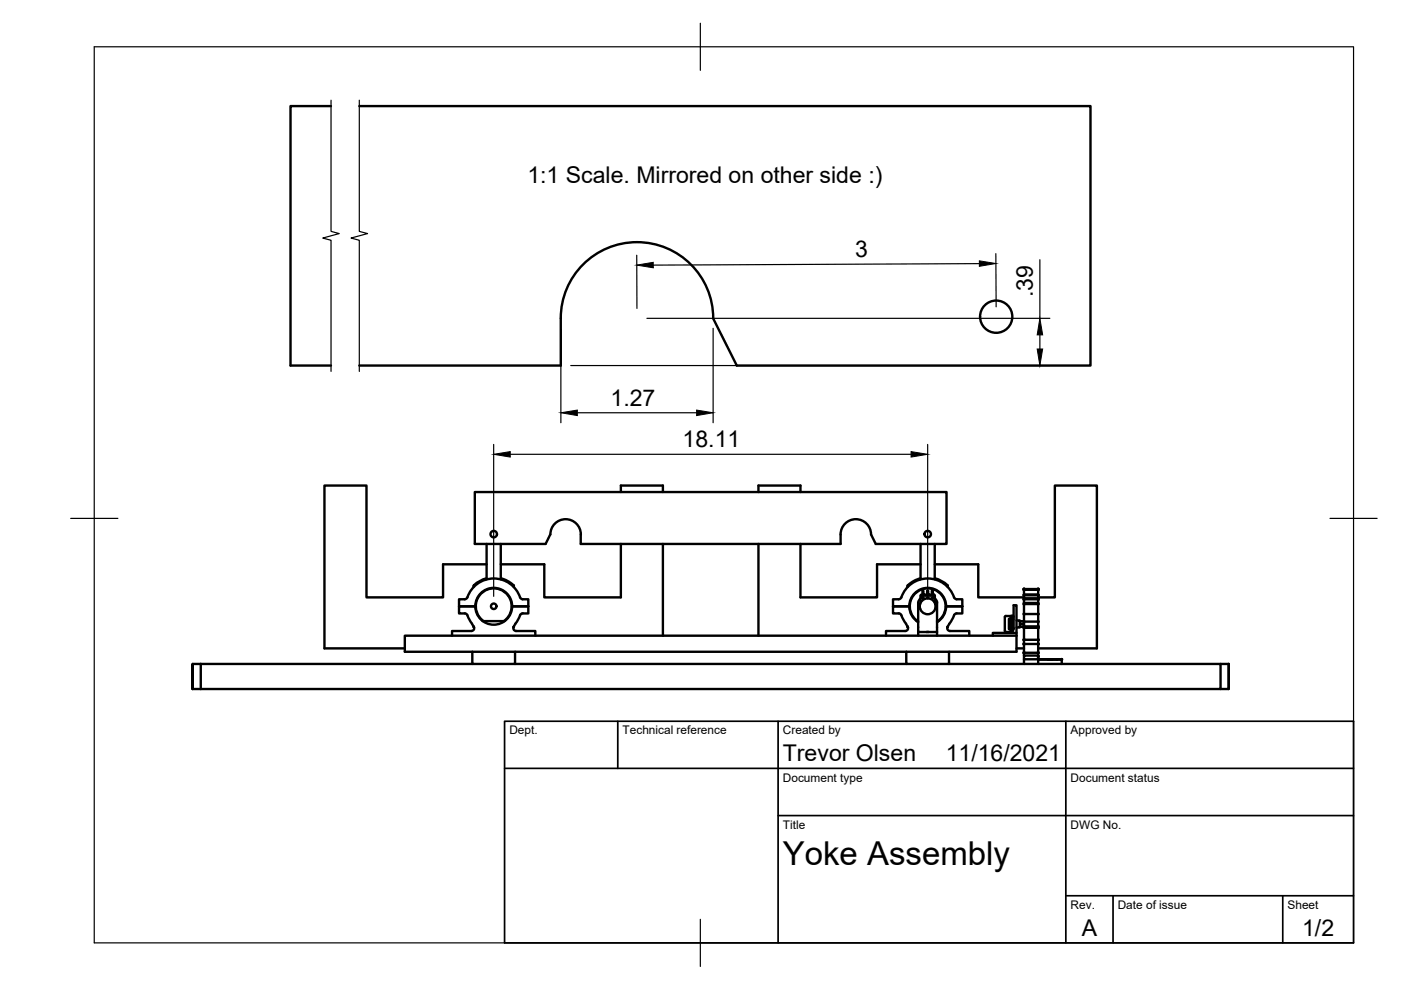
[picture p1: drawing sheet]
<svg xmlns="http://www.w3.org/2000/svg" width="297mm" height="210mm" viewBox="0 0 297 210" stroke-linecap="round" stroke-linejoin="round" font-family="sans-serif">
<!-- layer: Visible -->
<g fill="#000" stroke="#000" stroke-width=".21">
<circle cx="217.1" cy="127.1" r=".24"/>
<circle cx="217.1" cy="135.7" r=".24"/>
<circle cx="217.1" cy="136.5" r=".24"/>
<circle cx="217.1" cy="124.9" r=".24"/>
<circle cx="217.1" cy="126.2" r=".24"/>
<circle cx="217.1" cy="133.1" r=".24"/>
<circle cx="217.1" cy="125" r=".24"/>
<circle cx="217.1" cy="132.8" r=".24"/>
<circle cx="217.1" cy="131.8" r=".24"/>
<circle cx="217.1" cy="138.4" r=".24"/>
<circle cx="217.1" cy="130.2" r=".24"/>
<circle cx="217.1" cy="128.1" r=".24"/>
<circle cx="220.1" cy="135.7" r=".24"/>
<circle cx="220.1" cy="130.2" r=".24"/>
<circle cx="220.1" cy="139.2" r=".24"/>
<circle cx="220.1" cy="136.5" r=".24"/>
<circle cx="220.1" cy="138.4" r=".24"/>
<circle cx="220.1" cy="125" r=".24"/>
<circle cx="220.1" cy="128.1" r=".24"/>
<circle cx="220.1" cy="133.1" r=".24"/>
<circle cx="220.1" cy="139.7" r=".24"/>
<circle cx="220.1" cy="126.2" r=".24"/>
<circle cx="220.1" cy="132.8" r=".24"/>
<circle cx="220.1" cy="124.9" r=".24"/>
<circle cx="220.1" cy="131.8" r=".24"/>
<circle cx="220.1" cy="127.1" r=".24"/>
<circle cx="225.1" cy="139.8" r=".24"/>
</g>
<g fill="none" stroke="#000" stroke-width=".51">
<path d="M70.2 22.5h-8.6v55h8.6M76.2 22.5h155v55h-75l-5-10M151.2 67.5a16.2 16.2 0 0 0-16.1-16.2 16.2 16.2 0 0 0-16.2 16.2v10h-42.7M103.2 115.3v7.5M103.2 119.6h-9.3v7.1h-16.2v-23.8h-8.9v34.6h17M106.2 115.3v7.5M116.7 113.3a3.2 3.2 0 0 1 3.2-3.2 3.2 3.2 0 0 1 3.2 3.2v2h55.1a4.9 4.9 0 0 1 1-4.3 3.2 3.2 0 0 1 3.5-.7 3.2 3.2 0 0 1 2 3l1 2h15v-11h-100v11h15l1-2M131.6 115.3v11.4h-16.2v-7.1h-9.2M131.6 104.3v-1.4h8.9v1.4M140.5 115.3v19.5M160.8 104.3v-1.4h8.9v1.4M160.8 115.3v19.5"/>
<path d="M169.7 115.3v11.4h16.2v-7.1h9.3M195.2 115.3v7.5M198.2 115.3v7.5M198.2 119.6h9.2v7.1h9.7M98.5 130l.6 .4M99.1 126.6l-.3 .4-1.5 .1v1.5h3.5M99.1 126.6a5.9 5.9 0 0 1 5.7-3.9 5.9 5.9 0 0 1 5.6 4.2l.4 .2h1.2v1.5h-3.4h3.4v1.5h-1.2M99.1 130.5l1.4 2.6v.4l-.6 .3h-4.1v1M100.1 138.2h9.1v2.6h-9.1zM100.4 132.8l.1 .2M100.4 132.8v.1M100.5 133h.1"/>
<path d="M100.8 128.6h-3.5v1.5h1.2M102.3 131.7h4.7M102.5 131.7a3.8 3.8 0 0 1-.7-5.7 3.8 3.8 0 0 1 5.7 0 3.8 3.8 0 0 1-.7 5.7M103.2 122.6a5 5 0 0 0-2.8 1.7v.2M106.2 122.6a5.2 5.2 0 0 1 2.8 1.7M108.9 124.3v.2M108.9 132.8v.1M109 132.8l-.2 .2M109.2 138.2h83M109.3 132.3l-.5 .8 .3 .5 .3 .2h4.1v1M110.8 130a.82 .82 0 0 0-.7 .8l-.8 1.4M190.5 127.1h-1.2v1.5h3.5"/>
<path d="M190.5 130l.6 .4M191.1 126.6l-.6 .5M191.1 130.5l1.3 2.4 .1 .6-.6 .3h-4v1M191.1 126.6a5.9 5.9 0 0 1 5.7-3.9 5.9 5.9 0 0 1 5.6 4.2l.4 .2h1.2v1.5M192.2 138.2h9v2.6h-9zM192.4 132.8l.1 .2M192.4 132.8v.1M192.5 133h.1M192.8 128.6h-3.5v1.5h1.2M192.8 128.5a3.9 3.9 0 0 1 3.9-3.9 3.9 3.9 0 0 1 3.9 3.9M192.8 128.5a3.9 3.9 0 0 0 1.9 3.4M194.4 131.7h.3"/>
<path d="M194.7 134v.8M195 128.7v.1M195 128.4h.1M195.1 128.1l-.2 .3 .2 .7M195.2 126.9l-.4 .4-.1 .5v6.2h4M195.2 122.6a5.2 5.2 0 0 0-2.8 1.7v.2M195.2 127.7v-1.4h3l-.1 1.4M195.6 125.3h.2v.8h.3v.2h-.8v-.2h.3zM195.8 126.8h-.2M196.4 134h.5M196.6 125.3h.2v.8h.3v.2h-.8v-.2h.3zM196.6 126.8h.2"/>
<path d="M196.8 126.9l-.1-.2-.1 .2M197.6 125.3h.2v.8h.3v.2h-.8v-.2h.3zM197.6 126.8h.1M197.7 126.8h.1M198.2 122.6a5 5 0 0 1 2.8 1.7l-.1 .2M198.2 126.9l.4 .4 .1 .5M198.3 128.1l.1 .4-.1 .6M198.3 129.1h.1M198.7 127.8v6.2M198.7 131.7h.3M198.7 134v.8M198.8 131.7a3.8 3.8 0 0 0 .7-5.7 3.8 3.8 0 0 0-5.7 0 3.8 3.8 0 0 0 .7 5.7"/>
<path d="M200.6 128.6h3.4M200.6 128.5a3.9 3.9 0 0 1-1.9 3.4M200.9 132.8v.1M201 132.8l-.1 .2M202.9 130a.82 .82 0 0 0-.8 .8l-1.2 2.1-.1 .4 .2 .3 .4 .2h4.1v1M204 128.6v1.5h-1.2M213 130.8v3M213.1 133.8l.2 .2 1.2-.1M214.3 130.6v.2M214.3 130.8h.2v3h-.2v.2v-.3M214.3 133.2l.1 .2zM214.3 133.2v-.3l.1 .3"/>
<path d="M214.3 131.2l.1 .2zM214.3 131.4v.3l.1-.3M214.3 132.2l.1 .2zM214.3 132.4v.3l.1-.3M214.3 132.2v-.3l.1 .3M214.3 130.8v.1M214.3 131.7v.2M214.3 132.7v.2M214.4 131.2v-.3l-.1 .3h-.4v2.2h.4v.3l.1-.3M214.5 130.6h-1.2l-.2 .2M214.5 130.6l.2 .1zM214.5 133.8l.1 .1"/>
<path d="M214.5 130.7v.1M214.6 130.8l-.1 .5M214.6 133.4l.1 .4M214.7 130.9h.2M214.9 131.3h-.3l-.1 2M214.9 133.3h-.3v.5M214.9 130.6l-.2 .1-.1 .5M214.9 133.2v-4.9h.6v6.5M214.9 133.2a1.01 1.01 0 0 1-1 1M215.5 134.8h-129.7v3.4h14.3M215.5 131.5h.7v1.5h-.7M215.5 134.2h-5v.6"/>
<path d="M215.5 134.8v3.4h-14.3M215.5 137.5h1.6M216.2 131.7h.9M216.2 132.9h.9M217.1 124.9h3zM217.1 132.2h-.5v.2h.5M217.1 124.9v1.1M217.1 126.9v.9M217.1 128.1v2.1M217.1 133.1v5.9M217.1 135.7h3M217.1 136.5h3"/>
<path d="M217.1 138.4h3M217.1 125h3M217.1 126h3M217.1 126v.9M217.1 127.8v.3M217.1 131.8v1.3M217.1 139.8v1M217.1 126.2h3M217.1 126.8h3M217.1 127.1h3M217.1 127.8h3M217.1 128.1h3"/>
<path d="M217.1 132.8h3M217.1 133.1h3M220.1 130.2h-3v1.6h3M220.1 126.7h3.5v-23.8h9v34.6h-12.5M220.1 139.8h-3v-.8h3v1.8M220.1 139.8h4M220.1 139.2v.5M220.1 133.1v6M220.1 130.2v2.9M220.1 128.1v2.1M220.1 126.9v.9M220.1 124.9v1.1"/>
<path d="M220.1 126v.9M220.1 127.8v.3M220.1 139.1v.1M220.1 139.8h3M222.1 139.8h1zM224.1 139.8h1M225.1 139.8v1M225.1 139.8h-5M40.8 140.8l.1 5.3zM40.9 140.8h59.2M40.9 146.1h1.7M42.6 140.8v5.3"/>
<path d="M109.2 140.8h83M201.2 140.8h57.6v5.3h-216.2M258.8 140.8h1.7M260.5 140.8v5.3h-1.7M260.5 140.8v5.3"/>
<circle cx="211.2" cy="67.1" r="3.4"/>
<circle cx="104.7" cy="113.2" r=".69"/>
<circle cx="196.7" cy="113.2" r=".69"/>
<circle cx="104.7" cy="128.5" r=".58"/>
<circle cx="104.7" cy="128.5" r="3.9"/>
<circle cx="195.7" cy="126.8" r=".12"/>
<circle cx="196.7" cy="128.5" r="1.68"/>
<circle cx="197.7" cy="126.8" r=".12"/>
</g>
<!-- layer: TitleBlock -->
<path d="M107 152.9h180v47h-180zM131 152.9v10M165 152.9v47M226 152.9v47M107 162.9h180M165 172.9h122M226 189.9h61M236 189.9v10M272 189.9v10" fill="none" stroke="#000" stroke-width=".36"/>
<!-- layer: Border -->
<path d="M20 9.9h267v190h-267zM148.5 4.9v10M15 109.9h10M282 109.9h10M148.5 194.9v10" fill="none" stroke="#000" stroke-width=".25"/>
<!-- layer: Dimensions -->
<g fill="none" stroke="#000" stroke-width=".25">
<path d="M135 54.1v11.3M207.6 55.9l-69.1 .3M211.1 53.8l.1 11.3M220.5 55.1v12.4M118.9 69.6v20M121 77.5h101.6M137.2 67.5h85.4M151.2 69.6v20M220.5 71v3M104.7 94.2v32.2M108.2 96.3h85M122.4 87.5h25.3"/>
<path d="M196.7 94.2v32.2"/>
</g>
<path d="M135 56.2l3.5-.6v1.2zM207.6 55.3l3.6 .6-3.6 .6zM219.9 74h1.2l-.6 3.5zM220.5 67.5l.6 3.5h-1.2zM104.7 96.3l3.5-.5v1.1zM118.9 87.5l3.5-.6v1.2zM147.7 86.9l3.5 .6-3.5 .6zM193.2 95.8l3.5 .5-3.5 .6z" fill="#000" stroke="#000" stroke-width=".21"/>
<!-- layer: Annotations -->
<path d="M70.2 21.2v27.9l1.7 .4-3.5 1 1.8 .4v27.9M76.2 21.2v27.9l1.7 .4-3.5 1 1.8 .4v27.9" fill="none" stroke="#000" stroke-width=".25"/>
<text font-size="7" x="166" y="183.4">Yoke Assembly</text>
<g font-size="4.9">
<text x="111.8" y="38.9">1:1 Scale. Mirrored on other side :)</text>
<text x="181.3" y="54.5">3</text>
<text x="219" y="63" transform="rotate(-90 219 63)">.39</text>
<text x="129.5" y="86.1">1.27</text>
<text x="144.7" y="94.9">18.11</text>
<text x="166" y="161.4">Trevor Olsen</text>
<text x="200.5" y="161.4">11/16/2021</text>
<text x="229.3" y="198.6">A</text>
<text x="276.1" y="198.6">1/2</text>
</g>
<g font-size="2.5">
<text x="108" y="155.7">Dept.</text>
<text x="132" y="155.7">Technical reference</text>
<text x="166" y="155.7">Created by</text>
<text x="227" y="155.7">Approved by</text>
<text x="166" y="165.7">Document type</text>
<text x="227" y="165.7">Document status</text>
<text x="166" y="175.7">Title</text>
<text x="227" y="175.7">DWG No.</text>
<text x="227" y="192.7">Rev.</text>
<text x="237" y="192.7">Date of issue</text>
<text x="273" y="192.7">Sheet</text>
</g>
</svg>
